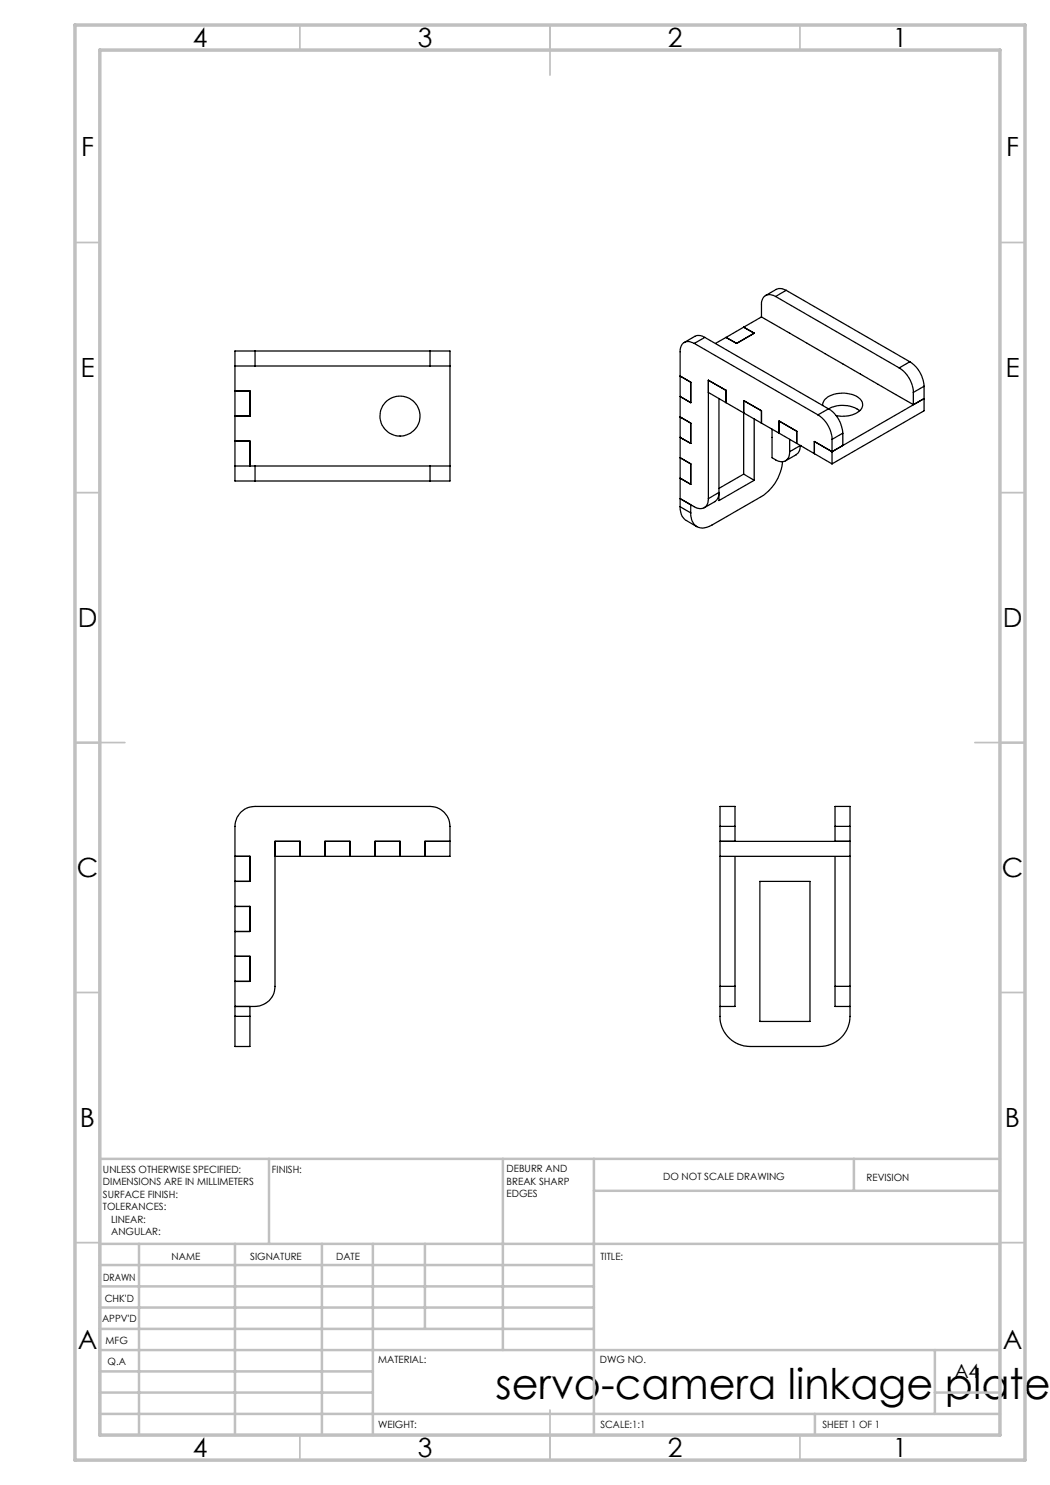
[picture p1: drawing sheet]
<svg xmlns="http://www.w3.org/2000/svg" width="210mm" height="297mm" viewBox="0 0 210 297" stroke-linecap="round" stroke-linejoin="round" font-family="sans-serif">
<g fill="none" stroke="#c0c0c0" stroke-width=".35">
<path d="M60 5v5M110 5v10M160 5v5M15 48.5h5M200 48.5h5M15 98.5h5M200 98.5h5M15 148.5h10M195 148.5h10M15 198.5h5M200 198.5h5M15 248.5h5"/>
<path d="M200 248.5h5M60 287v5M110 282v10M160 287v5"/>
</g>
<g fill="none" stroke="#c0c0c0" stroke-width=".5">
<path d="M53.8 231.8v17M100.6 231.8v38.2M118.8 231.8v55.2M118.8 238.2h81.2M170.8 231.8v6.4M200 231.8h-180v55.2M20 248.8h180M20 257.3h98.8M20 253h98.8M27.8 248.8v38.2M47 248.8v38.2M64.4 248.8v38.2"/>
<path d="M74.6 248.8v38.2M85 248.8v17M20 265.8h98.8M20 261.5h98.8M20 278.5h54.6M20 274.3h54.6M20 270h180M187 278.5h13M187 270v12.8M20 282.8h180M163 282.8v4.2"/>
</g>
<path d="M15 5h190v287h-190zM20 10h180v277h-180z" fill="none" stroke="#c0c0c0" stroke-width=".7"/>
<g fill="none" stroke="#000" stroke-width=".25">
<path d="M155.1 59.3a1.71 1.71 0 0 0-2-.2 1.71 1.71 0 0 0-.8 1.8v2.5M155.1 59.3l24.7 14.3M157.2 58.1l-.8-.4h-.7l-2.6 1.4M157.2 58.1l-2.1 1.2M157.2 58.1l24.8 14.3M47 73.2h4M47 78.2h3v5h-3M51 70.2h-4v26h4M51 70.2v3M51 73.2h35M51 70.2h35M86 73.2h4"/>
<path d="M86 70.2h4v26h-4M86 70.2v3M136 75.2l2.1 1.2v4.1l-2.1-1.2M138.9 68.7a1.73 1.73 0 0 0-2-.2 1.73 1.73 0 0 0-.9 1.8v31M138.9 68.7l24.7 14.3M141 67.5l-.8-.4h-.7l-2.7 1.4M141 67.5l-2.1 1.2M141 67.5l24.7 14.3M141.7 78.5l3.5 2M143.8 79.7v20.4l7-4M145.2 67.5l-2.1 1.2M148.7 65.4l2.1 1.2-3.5 2.1-2.1-1.2"/>
<path d="M148.7 65.4l-3.5 2.1M152.3 63.4l30.4 17.5M152.3 63.4l-3.6 2M179.8 73.6a6.1 6.1 0 0 1 2.9 4.9M182 72.4a6.3 6.3 0 0 1 2.8 4.9M182 72.4l-2.2 1.2M182.7 78.5v2.4M184.8 77.3l-2.1 1.2M184.8 77.3v4.9l-18.4 10.6M47 93.2h4M47 88.2h3v5M51 93.2v3"/>
<path d="M51 93.2h35M51 96.2h35M86 93.2h4M86 93.2v3M136 91.5l2.1 1.3v4.1l-2.1-1.3M136 83.4l2.1 1.2v4.1l-2.1-1.2M141.7 99.7a1.73 1.73 0 0 1-.9 1.8 1.73 1.73 0 0 1-1.9-.2l-2.9-1.6 2.1 1.3v1.6M141.7 99.7l2.1-1.2v.5a1.82 1.82 0 0 1-.8 1.3l-2.2 1.3M145.2 80.5l10.6 6.1M145.2 80.5v-2.4l-3.5-2v23.6M148.7 94.8l2.1 1.3M148.7 94.8l-4.9 2.9"/>
<path d="M150.8 83.8v12.3M152.3 84.6v-2.4l-3.6-2.1v14.7M154.4 85.8v5.7a2.47 2.47 0 0 0 2.8 .6 1.91 1.91 0 0 0 .7-1.8M155.8 86.6v-2.4l3.5 2.1v2.4M155.8 86.6l10.6 6.2M156.5 92.4a9.2 9.2 0 0 1-4.2 6.9l-9.9 5.7a2.65 2.65 0 0 1-3.6-.2l-.4-.7-.3-1.5M157.9 87.9v2.4M160.1 89.1h.1M160.1 89.1l-.1 .5a1.82 1.82 0 0 1-.8 1.3l-2.1 1.3M160.1 89.1l-2.2 1.2M163.6 83a6.1 6.1 0 0 1 2.8 4.9M164.5 81.1a2.82 2.82 0 0 1 2.8-2.4 4.8 4.8 0 0 1 5.1 1.7 1.84 1.84 0 0 1-1.2 2.3 6.3 6.3 0 0 1-4 .4"/>
<path d="M165.7 81.8a6.1 6.1 0 0 1 2.9 4.8M165.7 81.8a6.1 6.1 0 0 1 6.2 .4M165.7 81.8l-2.1 1.2M166.4 87.9v4.9M168.6 86.6l-2.2 1.3M168.6 86.6v2.5M182.7 80.9l2.1-1.2-18.4 10.6-3.5-2v2.4M136 101.3l.1 1.1a2.25 2.25 0 0 0 1.2 1.7l2.1 1.2M136 101.3l2.1 1.3M47 171.3h3v5h-3M55 171.3h35v-6a4 4 0 0 0-4-4h-35a4 4 0 0 0-4 4v38M60 171.3v-3h-5v29a4 4 0 0 1-4 4h-4"/>
<path d="M65 171.3v-3h5v3M75 171.3v-3h5v3M90 168.3h-5v3M144 165.3v-4h3v4M144 171.3h26M144 168.3h26M144 165.3h3M144 165.3v32M147 165.3v3M147 171.3v26M152 176.3h10v28h-10zM167 165.3v-4h3v4"/>
<path d="M167 165.3v3M167 171.3v26M167 165.3h3M170 165.3v32M47 191.3h3v5h-3M47 181.3h3v5h-3M144 197.3v4M144 197.3h3M147 197.3v4h-3M167 197.3v4h3M167 197.3h3M170 197.3v4"/>
<path d="M47 203.3v6h3v-6M47 203.3h3M50 201.3v2M144 201.3a9 9 0 0 0 .4 4.2 6.1 6.1 0 0 0 5.6 3.8h14a6.1 6.1 0 0 0 6-6v-2"/>
<circle cx="80" cy="83.2" r="4"/>
</g>
<text font-size="8.5" x="99.1" y="279.7">servo-camera linkage plate</text>
<g font-size="5.3">
<text x="38.5" y="9.5">4</text>
<text x="83.5" y="9.5">3</text>
<text x="133.6" y="9.5">2</text>
<text x="178.6" y="9.5">1</text>
<text x="16.2" y="31.2">F</text>
<text x="201.2" y="31.2">F</text>
<text x="16.1" y="75.5">E</text>
<text x="201.1" y="75.5">E</text>
<text x="15.5" y="125.5">D</text>
<text x="200.5" y="125.5">D</text>
<text x="15.4" y="175.5">C</text>
<text x="200.4" y="175.5">C</text>
<text x="16" y="225.5">B</text>
<text x="201" y="225.5">B</text>
<text x="15.5" y="269.7">A</text>
<text x="200.5" y="269.7">A</text>
<text x="38.5" y="291.5">4</text>
<text x="83.5" y="291.5">3</text>
<text x="133.6" y="291.5">2</text>
<text x="178.6" y="291.5">1</text>
</g>
<text font-size="3.9" x="190.9" y="275.5">A4</text>
<g font-size="2">
<text x="20.6" y="234.6">UNLESS OTHERWISE SPECIFIED:</text>
<text x="20.6" y="237.1">DIMENSIONS ARE IN MILLIMETERS</text>
<text x="20.6" y="239.6">SURFACE FINISH:</text>
<text x="54.4" y="234.6">FINISH:</text>
<text x="101.3" y="234.5">DEBURR AND</text>
<text x="101.3" y="237">BREAK SHARP</text>
<text x="101.3" y="239.5">EDGES</text>
<text x="132.6" y="236">DO NOT SCALE DRAWING</text>
<text x="173.3" y="236.2">REVISION</text>
<text x="20.6" y="242.1">TOLERANCES:</text>
<text x="22.2" y="244.6">LINEAR:</text>
<text x="22.2" y="247.1">ANGULAR:</text>
<text x="34.3" y="252">NAME</text>
<text x="50" y="251.9">SIGNATURE</text>
<text x="67.2" y="251.9">DATE</text>
<text x="120.1" y="251.9">TITLE:</text>
<text x="20.6" y="256.1">DRAWN</text>
<text x="20.9" y="260.3">CHK'D</text>
<text x="20.4" y="264.4">APPV'D</text>
<text x="21.1" y="268.8">MFG</text>
<text x="21.5" y="273">Q.A</text>
<text x="75.6" y="272.5">MATERIAL:</text>
<text x="120" y="272.5">DWG NO.</text>
<text x="75.6" y="285.5">WEIGHT:</text>
<text x="120.1" y="285.6">SCALE:1:1</text>
<text x="164.5" y="285.6">SHEET 1 OF 1</text>
</g>
</svg>
